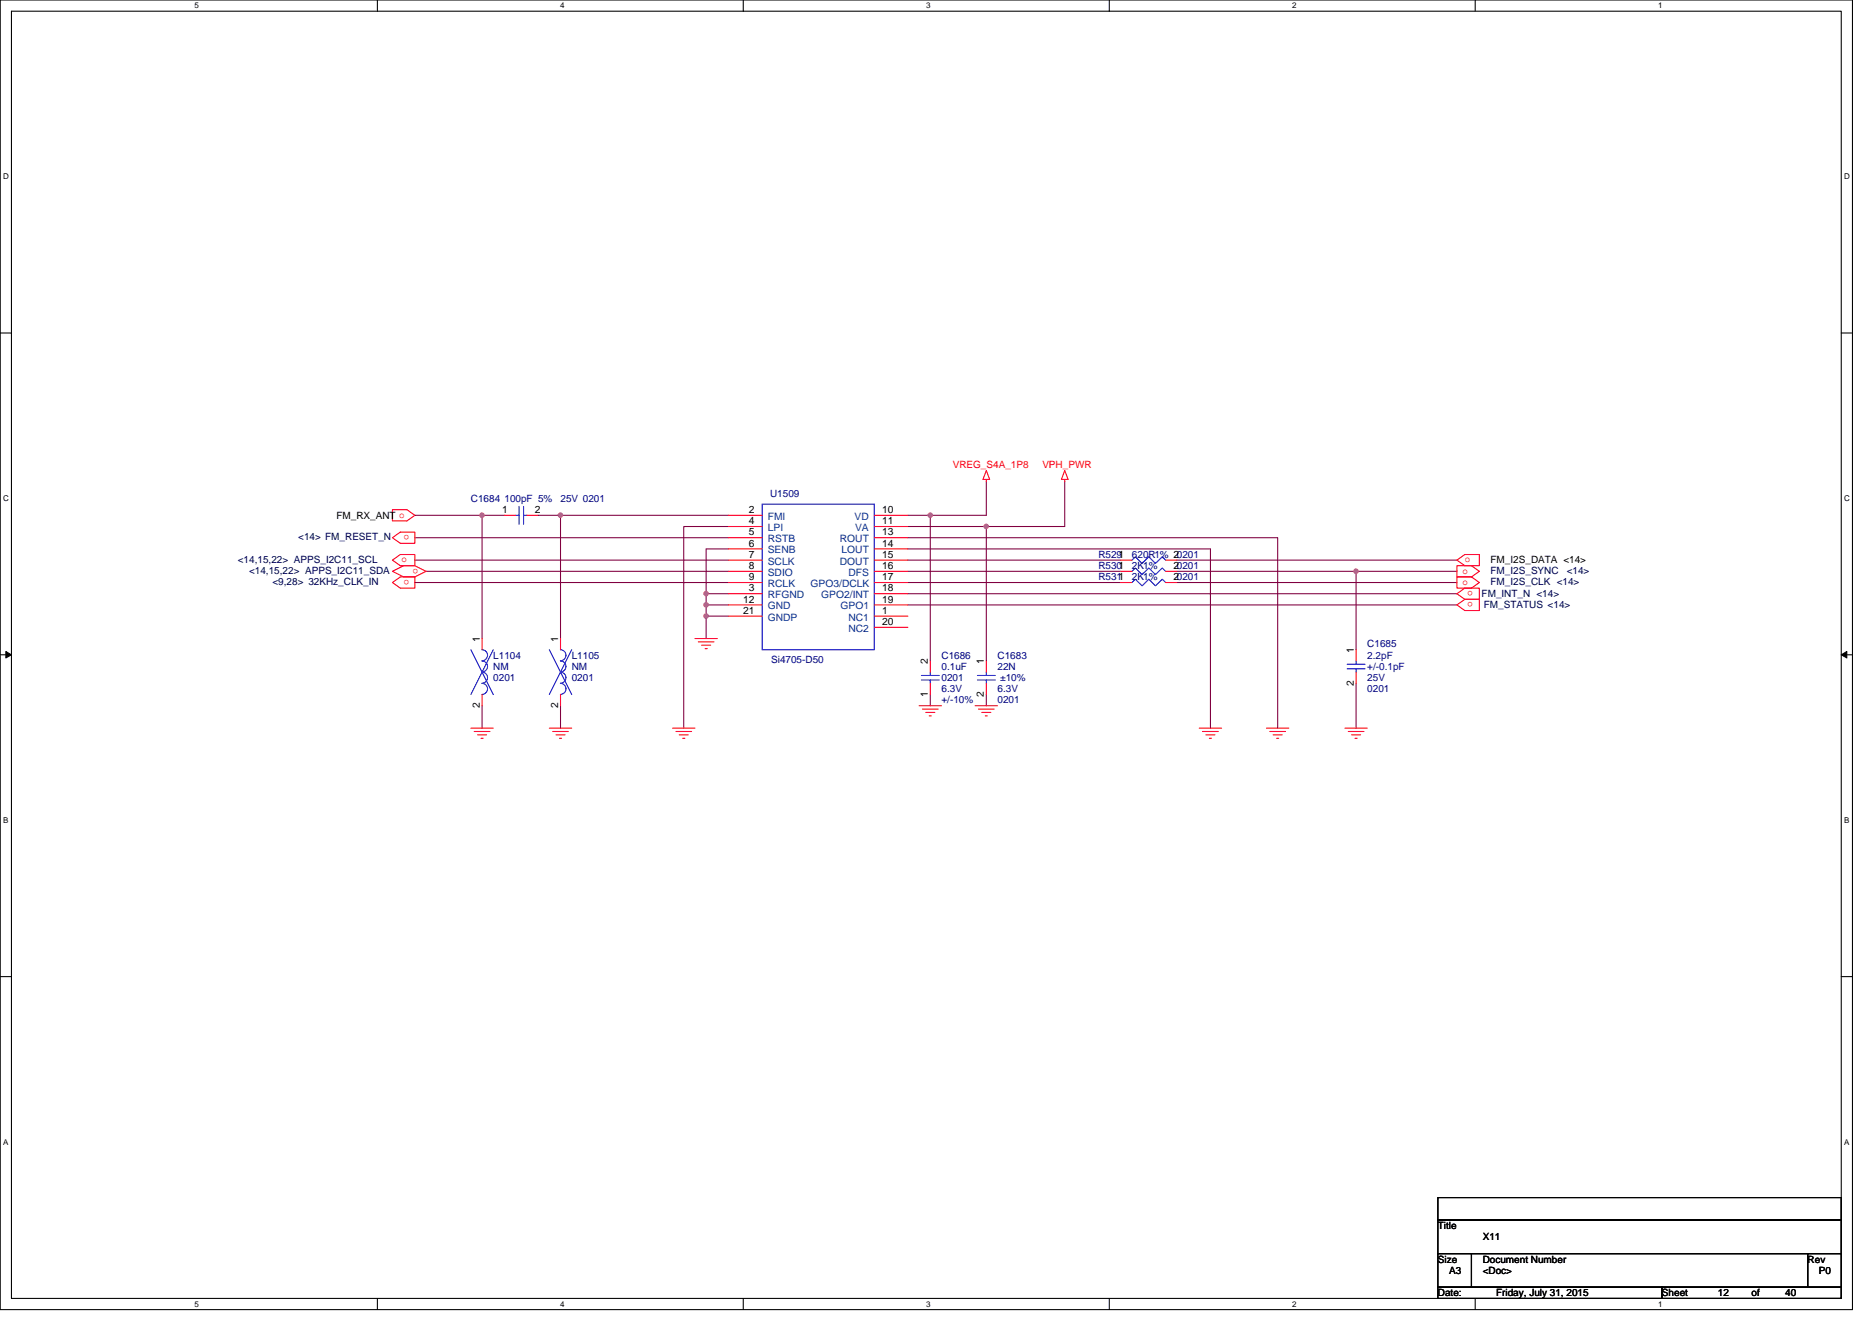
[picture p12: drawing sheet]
<svg xmlns="http://www.w3.org/2000/svg" width="297mm" height="210mm" viewBox="0 0 297 210" stroke-linecap="round" stroke-linejoin="round" font-family="sans-serif">
<path d="M0 0h293.9v207.9h-293.9zM1.8 1.8h290.4v204.3h-290.4z" fill="none" stroke="#000" stroke-width=".17"/>
<g fill="#fff">
<path d="M30.8 .2h.7v1.4h-.7z"/>
<path d="M30.8 206.3h.7v1.4h-.7z"/>
</g>
<path d="M59.9 0v1.8M59.9 206.1v1.8" fill="none" stroke="#000" stroke-width=".17"/>
<g fill="#fff">
<path d="M88.9 .2h.7v1.4h-.7z"/>
<path d="M88.9 206.3h.7v1.4h-.7z"/>
</g>
<path d="M117.9 0v1.8M117.9 206.1v1.8" fill="none" stroke="#000" stroke-width=".17"/>
<g fill="#fff">
<path d="M147 .2h.7v1.4h-.7z"/>
<path d="M147 206.3h.7v1.4h-.7z"/>
</g>
<path d="M176 0v1.8M176 206.1v1.8" fill="none" stroke="#000" stroke-width=".17"/>
<g fill="#fff">
<path d="M205 .2h.7v1.4h-.7z"/>
<path d="M205 206.3h.7v1.4h-.7z"/>
</g>
<path d="M234.1 0v1.8M234.1 206.1v1.8" fill="none" stroke="#000" stroke-width=".17"/>
<g fill="#fff">
<path d="M263.1 .2h.7v1.4h-.7z"/>
<path d="M263.1 206.3h.7v1.4h-.7z"/>
<path d="M.5 27.3h.9v1.4h-.9z"/>
<path d="M292.6 27.3h.9v1.4h-.9z"/>
<path d="M.5 78.4h.9v1.4h-.9z"/>
<path d="M292.6 78.4h.9v1.4h-.9z"/>
</g>
<path d="M0 52.9h1.8M292.2 52.9h1.7" fill="none" stroke="#000" stroke-width=".17"/>
<g fill="#fff">
<path d="M.5 129.5h.8v1.4h-.8z"/>
<path d="M292.6 129.5h.9v1.4h-.9z"/>
</g>
<path d="M0 103.9h1.8M292.2 103.9h1.7" fill="none" stroke="#000" stroke-width=".17"/>
<path d="M.9 103.4l.9 .5-.9 .5zM292.2 103.9l.8-.5v1z" fill="#000" stroke="#000" stroke-width=".16"/>
<g fill="#fff">
<path d="M.5 180.5h.8v1.4h-.8z"/>
<path d="M292.6 180.5h.9v1.4h-.9z"/>
</g>
<path d="M0 155h1.8M292.2 155h1.7M228.2 190.1h64v3.5h-64zM228.2 193.6h64v5.4h-64zM228.2 199h5.3v5.3h-5.3zM233.5 199h53.3v5.3h-53.3zM286.8 199h5.4v5.3h-5.4zM228.2 204.3h35.5v1.8h-35.5zM263.7 204.3h28.5v1.8h-28.5z" fill="none" stroke="#000" stroke-width=".17"/>
<g fill="none" stroke="#800040" stroke-width=".17">
<path d="M156.5 76.5v5.3h-8.9M168.9 76.5v7.1h-12.4M65.8 85.3h49.8M65.8 92.5h49.8M65.8 81.8h10.7M65.8 88.9h49.8M67.6 90.7h48M76.5 81.8v19.5M76.5 81.8h3.5M85.4 81.8h3.5M88.9 81.8v19.5M88.9 81.8h26.7"/>
<path d="M112.1 94.2h3.5M112.1 96h3.5M112.1 97.8h3.5M112.1 94.2v1.8M112.1 96v1.8M112.1 97.8v3.5M115.6 83.6h-7.1v32M115.6 87.1h-3.5v7.1M144.1 85.3h58.6v30.3M144.1 94.2h87.1M144.1 96h87.1M144.1 87.1h48v28.5"/>
<path d="M144.1 81.8h3.5M144.1 92.5h33.7M144.1 83.6h12.4v21.3M144.1 88.9h33.7M144.1 90.7h33.7M147.6 81.8v23.1M186.7 88.9h44.5M186.7 90.7h28.5M186.7 92.5h44.5M231.2 90.7h-16v12.4M76.5 112v3.6M88.9 112v3.6"/>
<path d="M147.6 110.2v1.8M156.5 110.2v1.8M215.2 108.5v7.1"/>
</g>
<g fill="#f0f" stroke="#f0f" stroke-width=".17">
<circle cx="88.9" cy="81.8" r=".35"/>
<circle cx="76.5" cy="81.8" r=".35"/>
<circle cx="112" cy="97.8" r=".35"/>
<circle cx="112" cy="96" r=".35"/>
<circle cx="112" cy="94.2" r=".35"/>
<circle cx="147.6" cy="81.8" r=".35"/>
<circle cx="156.5" cy="83.6" r=".35"/>
<circle cx="215.2" cy="90.7" r=".35"/>
</g>
<g fill="none" stroke="#f00" stroke-width=".17">
<path d="M156.5 74.7l.5 1.4h-1zM156.5 76.1v.4M168.9 74.7l.6 1.4h-1.1zM168.9 76.1v.4M62.3 80.9h2.3l1.2 .9-1.2 .9h-2.3zM62.3 90.7l1.7-.9h1.8l1.8 .9-1.8 .9h-1.8zM62.3 85.3l1.2-.8h2.3v1.7h-2.3zM62.3 88.9l1.2-.9h2.3v1.8h-2.3zM62.3 92.5l1.2-.9h2.3v1.7h-2.3zM80 81.8h1.8M83.6 81.8h1.8M115.6 81.8h5.3"/>
<path d="M115.6 83.6h5.3M115.6 85.3h5.3M115.6 87.1h5.3M115.6 88.9h5.3M115.6 90.7h5.3M115.6 92.5h5.3M115.6 94.2h5.3M115.6 96h5.3M115.6 97.8h5.3M138.7 81.8h5.4M138.7 83.6h5.4M138.7 85.3h5.4"/>
<path d="M138.7 87.1h5.4M138.7 88.9h5.4M138.7 90.7h5.4M138.7 92.5h5.4M138.7 94.2h5.4M138.7 96h5.4M138.7 97.8h5.4M138.7 99.6h5.4M177.8 92.5h1.8M177.8 88.9h1.8M177.8 90.7h1.8M185 92.5h1.7"/>
<path d="M185 88.9h1.7M185 90.7h1.7M231.2 88.9l1.2-.9h2.3v1.8h-2.3zM231.2 94.2l1.2-.9h2.3v1.8h-2.3zM231.2 96l1.2-.9h2.3v1.8h-2.3zM231.2 89.8h2.3l1.2 .9-1.2 .9h-2.3zM231.2 91.6h2.3l1.2 .9-1.2 .8h-2.3zM74.7 115.6h3.6M75.2 116.1h2.5M75.8 116.6h1.4M76.3 117.2h.4M76.5 101.3v1.8"/>
<path d="M76.5 110.2v1.8M87.2 115.6h3.5M87.7 116.1h2.5M88.2 116.6h1.5M88.8 117.2h.3M88.9 101.3v1.8M88.9 110.2v1.8M106.7 115.6h3.6M107.2 116.1h2.5M107.8 116.6h1.4M108.3 117.2h.4M110.3 101.3h3.5"/>
<path d="M110.8 101.9h2.5M111.3 102.4h1.5M111.9 103h.3M145.8 112h3.6M146.4 112.5h2.5M146.9 113.1h1.4M147.4 113.6h.4M147.6 108.5v1.7M147.6 104.9v1.8M154.7 112h3.6M155.3 112.5h2.5M155.8 113.1h1.4"/>
<path d="M156.3 113.6h.4M156.5 104.9v1.8M156.5 108.5v1.7M190.3 115.6h3.5M190.8 116.1h2.5M191.3 116.6h1.5M191.9 117.2h.3M201 115.6h3.5M201.5 116.1h2.5M202 116.6h1.5M202.6 117.2h.3M213.4 115.6h3.6"/>
<path d="M213.9 116.1h2.5M214.5 116.6h1.4M215 117.2h.3M215.2 103.1v1.8M215.2 106.7v1.8"/>
</g>
<g fill="none" stroke="#00f" stroke-width=".17">
<path d="M81.8 81.8h.6M82.4 80.4v2.8M83.1 80.4v2.8M83.1 81.8h.5M120.9 80h17.8v23.1h-17.8zM179.6 92.5l.5-.6 1.1 1.1 1.1-1.1 1 1.1 1.1-1.1 .6 .6M179.6 88.9l.5-.5 1.1 1 1.1-1 1 1 1.1-1 .6 .5M179.6 90.7l.5-.6 1.1 1.1 1.1-1.1 1 1.1 1.1-1.1 .6 .6M74.7 103.1l3.6 7.1M76.5 103.1a.88 .88 0 0 1 .9 .9 .88 .88 0 0 1-.9 .9 .89 .89 0 0 1 .9 .9 .89 .89 0 0 1-.9 .9 .89 .89 0 0 1 .9 .8 .89 .89 0 0 1-.9 .9 .89 .89 0 0 1 .9 .9 .89 .89 0 0 1-.9 .9M78.3 103.1l-3.6 7.1M87.2 103.1l3.5 7.1"/>
<path d="M88.9 103.1a.88 .88 0 0 1 .9 .9 .88 .88 0 0 1-.9 .9 .89 .89 0 0 1 .9 .9 .89 .89 0 0 1-.9 .9 .89 .89 0 0 1 .9 .8 .89 .89 0 0 1-.9 .9 .89 .89 0 0 1 .9 .9 .89 .89 0 0 1-.9 .9M90.7 103.1l-3.5 7.1M146.2 107.9h2.8M146.2 107.2h2.8M147.6 107.9v.6M147.6 106.7v.5M155.1 107.2h2.8M155.1 107.9h2.8M156.5 106.7v.5M156.5 107.9v.6M213.8 105.4h2.8M213.8 106.2h2.8"/>
<path d="M215.2 104.9v.5M215.2 106.2v.5"/>
</g>
<g font-size="1.6" fill="#f00">
<text x="151.2" y="74.3">VREG_S4A_1P8</text>
<text x="165.4" y="74.3">VPH_PWR</text>
<text x="63.7" y="89.3">o</text>
<text x="64.9" y="84.9" transform="rotate(180 64.9 84.9)">o</text>
<text x="232.4" y="89.3">o</text>
<text x="64.9" y="92" transform="rotate(180 64.9 92)">o</text>
<text x="66.4" y="90.3" transform="rotate(180 66.4 90.3)">o</text>
<text x="232.1" y="91">o</text>
<text x="232.1" y="92.8">o</text>
<text x="233.7" y="93.8" transform="rotate(180 233.7 93.8)">o</text>
<text x="233.7" y="95.6" transform="rotate(180 233.7 95.6)">o</text>
</g>
<g font-size="1.6">
<text x="53.4" y="82.3">FM_RX_ANT o</text>
<text x="79.7" y="81.4">1</text>
<text x="84.9" y="81.4">2</text>
<text x="118.8" y="81.4">2</text>
<text x="118.8" y="83.2">4</text>
<text x="140" y="81.4">10</text>
<text x="140" y="83.2">11</text>
<text x="118.8" y="85">5</text>
<text x="118.8" y="86.7">6</text>
<text x="118.8" y="88.5">7</text>
<text x="140" y="86.7">14</text>
<text x="140" y="85">13</text>
<text x="140" y="88.5">15</text>
<text x="236.5" y="89.4">FM_I2S_DATA &lt;14&gt;</text>
<text x="117.9" y="95.6">12</text>
<text x="118.8" y="90.3">8</text>
<text x="118.8" y="92.1">9</text>
<text x="118.8" y="93.9">3</text>
<text x="140" y="90.3">16</text>
<text x="140" y="95.6">19</text>
<text x="140" y="93.9">18</text>
<text x="140" y="92.1">17</text>
<text x="186.2" y="92.1">20201</text>
<text x="186.2" y="90.3">20201</text>
<text x="76.1" y="101.9" transform="rotate(-90 76.1 101.9)">1</text>
<text x="88.6" y="101.9" transform="rotate(-90 88.6 101.9)">1</text>
<text x="117.9" y="97.4">21</text>
<text x="140" y="97.4">1</text>
<text x="140" y="99.2">20</text>
<text x="147.2" y="105.4" transform="rotate(-90 147.2 105.4)">2</text>
<text x="156.1" y="105.4" transform="rotate(-90 156.1 105.4)">1</text>
<text x="214.8" y="103.7" transform="rotate(-90 214.8 103.7)">1</text>
<text x="76.1" y="112.4" transform="rotate(-90 76.1 112.4)">2</text>
<text x="88.6" y="112.4" transform="rotate(-90 88.6 112.4)">2</text>
<text x="147.2" y="110.6" transform="rotate(-90 147.2 110.6)">1</text>
<text x="156.1" y="110.6" transform="rotate(-90 156.1 110.6)">2</text>
<text x="214.8" y="108.8" transform="rotate(-90 214.8 108.8)">2</text>
<text x="228.2" y="195.1">Title</text>
<text x="235.3" y="196.8">X11</text>
<text x="228.2" y="200.4">Size</text>
<text x="229.9" y="202.2">A3</text>
<text x="235.3" y="200.4">Document Number</text>
<text x="235.3" y="202.2">&lt;Doc&gt;</text>
<text x="286.8" y="200.4">Rev</text>
<text x="288.6" y="202.2">P0</text>
<text x="228.2" y="205.7">Date:</text>
<text x="237.4" y="205.7">Friday, July 31, 2015</text>
<text x="263.7" y="205.7">Sheet</text>
<text x="272.6" y="205.7">12</text>
<text x="277.9" y="205.7">of</text>
<text x="283.3" y="205.7">40</text>
</g>
<g font-size="1.6" fill="#000080">
<text x="74.7" y="79.7">C1684 100pF 5%</text>
<text x="88.9" y="79.7">25V 0201</text>
<text x="122.2" y="78.9">U1509</text>
<text x="174.3" y="88.5">R5291</text>
<text x="179.6" y="88.5">620R1% 20201</text>
<text x="174.3" y="92.1">R5311</text>
<text x="174.3" y="90.3">R5301</text>
<text x="179.6" y="92.1">2K1%</text>
<text x="179.6" y="90.3">2K1%</text>
<text x="78.3" y="104.5">L1104</text>
<text x="78.3" y="106.3">NM</text>
<text x="90.7" y="104.5">L1105</text>
<text x="90.7" y="106.3">NM</text>
<text x="122.4" y="105.3">Si4705-D50</text>
<text x="149.4" y="104.5">C1686</text>
<text x="149.4" y="106.3">0.1uF</text>
<text x="158.3" y="104.5">C1683</text>
<text x="158.3" y="106.3">22N</text>
<text x="217" y="102.8">C1685</text>
<text x="217" y="104.5">2.2pF</text>
<text x="217" y="106.3">+/-0.1pF</text>
<text x="78.3" y="108.1">0201</text>
<text x="90.7" y="108.1">0201</text>
<text x="149.4" y="108.1">0201</text>
<text x="149.4" y="109.9">6.3V</text>
<text x="149.4" y="111.7">+/-10%</text>
<text x="158.3" y="111.7">0201</text>
<text x="158.3" y="109.9">6.3V</text>
<text x="158.7" y="108.1">±10%</text>
<text x="217" y="109.9">0201</text>
<text x="217" y="108.1">25V</text>
</g>
<g font-size="1.6" fill="#004080">
<text x="121.8" y="82.5">FMI</text>
<text x="135.6" y="82.5">VD</text>
<text x="121.8" y="84.3">LPI</text>
<text x="121.8" y="86.1">RSTB</text>
<text x="121.8" y="87.8">SENB</text>
<text x="121.8" y="89.6">SCLK</text>
<text x="133.3" y="86.1">ROUT</text>
<text x="133.3" y="89.6">DOUT</text>
<text x="133.5" y="87.8">LOUT</text>
<text x="135.7" y="84.3">VA</text>
<text x="121.8" y="91.4">SDIO</text>
<text x="121.8" y="93.2">RCLK</text>
<text x="121.8" y="95">RFGND</text>
<text x="128.6" y="93.2">GPO3/DCLK</text>
<text x="130.3" y="95">GPO2/INT</text>
<text x="134.6" y="91.4">DFS</text>
<text x="121.8" y="96.7">GND</text>
<text x="121.8" y="98.5">GNDP</text>
<text x="133.4" y="96.7">GPO1</text>
<text x="134.6" y="98.5">NC1</text>
<text x="134.6" y="100.3">NC2</text>
</g>
<g font-size="1.6" fill="#000040">
<text x="37.7" y="89.4">&lt;14,15,22&gt; APPS_I2C11_SCL</text>
<text x="47.3" y="85.7">&lt;14&gt; FM_RESET_N</text>
<text x="39.5" y="91">&lt;14,15,22&gt; APPS_I2C11_SDA</text>
<text x="43.2" y="92.8">&lt;9,28&gt; 32KHz_CLK_IN</text>
<text x="235.1" y="94.8">FM_INT_N &lt;14&gt;</text>
<text x="236.5" y="91">FM_I2S_SYNC</text>
<text x="236.5" y="92.8">FM_I2S_CLK &lt;14&gt;</text>
<text x="248.6" y="91">&lt;14&gt;</text>
<text x="235.5" y="96.5">FM_STATUS &lt;14&gt;</text>
</g>
<g font-size="1.3">
<text x="30.8" y="1.3">5</text>
<text x="88.9" y="1.3">4</text>
<text x="147" y="1.3">3</text>
<text x="205" y="1.3">2</text>
<text x="263.1" y="1.3">1</text>
<text x=".5" y="28.4">D</text>
<text x="292.6" y="28.4">D</text>
<text x=".5" y="79.5">C</text>
<text x="292.6" y="79.5">C</text>
<text x=".5" y="130.6">B</text>
<text x="292.6" y="130.6">B</text>
<text x=".5" y="181.7">A</text>
<text x="292.6" y="181.7">A</text>
<text x="30.8" y="207.4">5</text>
<text x="88.9" y="207.4">4</text>
<text x="147" y="207.4">3</text>
<text x="205" y="207.4">2</text>
<text x="263.1" y="207.4">1</text>
</g>
</svg>
